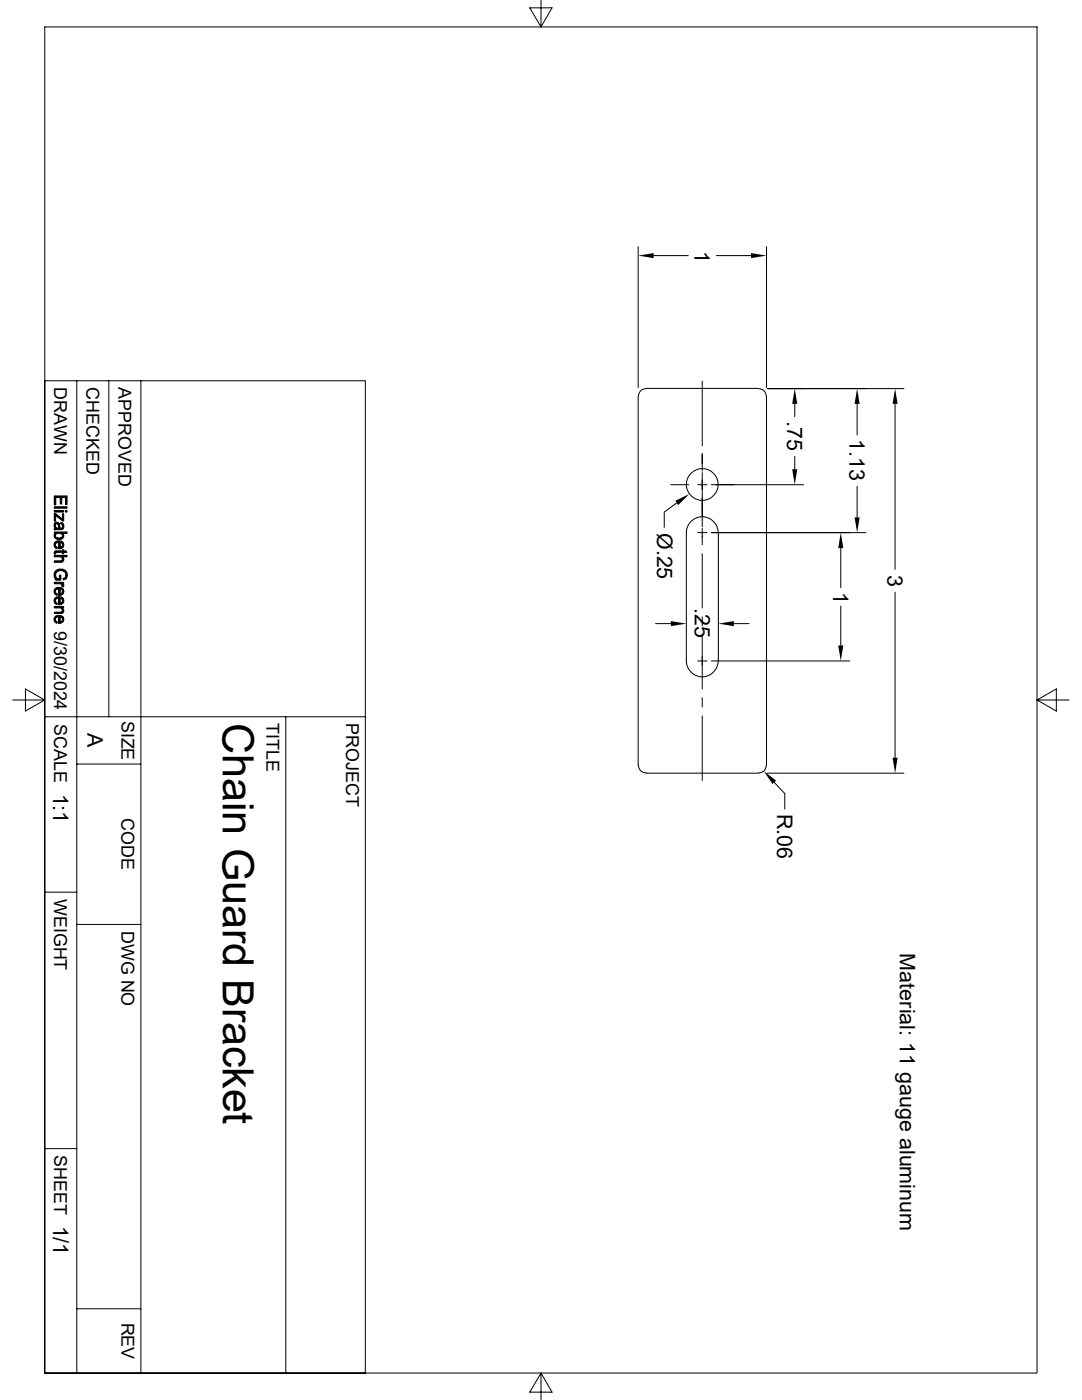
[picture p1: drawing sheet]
<svg xmlns="http://www.w3.org/2000/svg" width="216mm" height="279mm" viewBox="0 0 216 279" stroke-linecap="round" stroke-linejoin="round" font-family="sans-serif">
<g fill="none" stroke="#000" stroke-width=".2">
<path d="M8.9 5.4h198v268.6h-198zM107.9 0v5.4l2.3-3.8h-4.5l2.2 3.8M127.3 49.2v28.1M130.4 51h6.9M143 51h6.9M153 49.2v28.1M8.9 76h64v198h-64zM15.3 76v198M21.7 76v67M28.1 76v198M127.3 79.1v73.6M128.9 77.6a1.59 1.59 0 0 0-1.5 1.5"/>
<path d="M128.9 77.5h22.4M140.1 76.1v12.8M151.3 77.6a1.59 1.59 0 0 1 1.6 1.5M153 79.1v73.6M153.1 77.6h27.3M133.9 96.7h3.6M139.2 96.7h1.9M140.1 90.5v3.5M140.1 94.3v10.8M141.9 96.7h18.5M158.6 80.6v2.5M158.6 91.1v2.5"/>
<path d="M171 80.6v6.2M171 97.1v6.2M178.6 80.6v33M135 100.4l-2.5 1.8v3M137.7 104.3a3.2 3.2 0 0 1 3.5-1 3.2 3.2 0 0 1 2.1 3v25.6a3.2 3.2 0 0 1-3.2 3.2 3.2 3.2 0 0 1-3.2-3.2v-25.6a3.2 3.2 0 0 1 .8-2zM139.2 106.3h1.9M140.1 105.4v3.3M140.1 110.5v10.8M141.9 106.3h30.9M167.8 109.4v7.9M178.6 118.2v33M2.5 139.7h6.4l-3.8 2.2v-4.4l3.8 2.2"/>
<path d="M130.8 124.5h3.1M139.2 131.9h1.9M140.1 123.1v1.8M140.1 126.7v10.8M140.1 139.3v1.8M141.9 131.9h27.7M146.4 124.5h3.1M167.8 120.9v7.9M206.9 139.7l3.9-2.2v4.4l-3.9-2.2h6.4M8.9 143h64M15.3 152.5h12.8M57 143v131"/>
<path d="M127.4 152.7a1.59 1.59 0 0 0 1.5 1.6M128.9 154.3h22.4M140.1 142.9v12.8M152.9 152.7a1.59 1.59 0 0 1-1.6 1.6M153.1 154.3h27.3M154.5 156.1l2.1 2.3v3.1M8.9 178.1h6.4M15.3 184.5h12.8M8.9 229.2h6.4M15.3 261.2h12.8M107.9 274l-2.2 3.8h4.5l-2.3-3.8v5.4"/>
<circle cx="140.1" cy="96.7" r="3.2"/>
</g>
<g fill="#000" stroke="#000" stroke-width=".2">
<path d="M10.8 101.1h2.6v.3h-2.6z" fill-rule="evenodd"/>
<path d="M11 104.9v.6z" fill-rule="evenodd"/>
<path d="M10.8 102.5l.3 .3v1.2h-.3z" fill-rule="evenodd"/>
<path d="M11 106.4v.5z" fill-rule="evenodd"/>
<path d="M10.9 110l.2-.1v.6l-.3 .1z" fill-rule="evenodd"/>
<path d="M11 108.2v.7l.4 .3v.3a.8 .8 0 0 1-.4-1.3z" fill-rule="evenodd"/>
<path d="M11 117.4v.8l.4 .3v.3a.8 .8 0 0 1-.6-.6 .8 .8 0 0 1 .2-.8z" fill-rule="evenodd"/>
<path d="M10.9 104.4l.6-.2 .3 .2-.1 .9a.72 .72 0 0 0-.4-.8l-.3 .2v.7a.82 .82 0 0 1-.1-1z" fill-rule="evenodd"/>
<path d="M11 114l.1 .9 .2 .6h.6v-.7h.2v1h-.9l-.2-.2-.2-1.1z" fill-rule="evenodd"/>
<path d="M10.8 102.5h.3l1.3 1.1 .1 .4z" fill-rule="evenodd"/>
<path d="M12.1 104.3l.4 .1v.6l-.1-.3-.3-.1z" fill-rule="evenodd"/>
<path d="M11.1 108.1l.6-.2 .8 .3v.6l-.3-.5-.3-.1v1.3h-.2v-1.3l-.4 .1-.3 .5z" fill-rule="evenodd"/>
<path d="M11.1 117.4l.9-.2 .5 .2v.6l-.3-.4h-.3v1.2h-.2v-1.3l-.4 .1-.3 .5z" fill-rule="evenodd"/>
<path d="M11.1 119.3l.9-.2 .5 .2v.6l-.3-.4-.3-.1v1.3h-.2v-1.3l-.4 .1-.3 .4z" fill-rule="evenodd"/>
<path d="M10.8 101.9h1.9v.3h-1.9z" fill-rule="evenodd"/>
<path d="M12.4 102.5h.3v1.5h-.2z" fill-rule="evenodd"/>
<path d="M10.8 116.2h1.9v.3h-.3v.3l-.4-.3h-1.2z" fill-rule="evenodd"/>
<path d="M11 105.1l.3 .3h.5v-.9l.1 .5a.32 .32 0 0 0 .3 .4 .32 .32 0 0 0 .3-.4v-.6a.72 .72 0 0 1 .2 .9 .72 .72 0 0 1-.7 .4l-1.2 .1v-.3h.2z" fill-rule="evenodd"/>
<path d="M10.9 106.6l.1-.1v.4a.79 .79 0 0 0 .8 .5 .79 .79 0 0 0 .7-.5v-.4a.79 .79 0 0 1 0 1 .79 .79 0 0 1-1.1 .1 .69 .69 0 0 1-.5-1z" fill-rule="evenodd"/>
<path d="M11.9 108.2l.1 1 .4-.2 .1-.8a.78 .78 0 0 1 .2 .8 .78 .78 0 0 1-.8 .5z" fill-rule="evenodd"/>
<path d="M10.8 111.9h1.5l.1-.1 .1-.7a.61 .61 0 0 1 .2 .8 .61 .61 0 0 1-.7 .3h-1.2z" fill-rule="evenodd"/>
<path d="M12.4 116.5l.3 .3-.1 .3h-.3z" fill-rule="evenodd"/>
<path d="M11.9 117.6v.9h.2l.3-.2 .1-.9a.81 .81 0 0 1 .2 .9 .81 .81 0 0 1-.8 .5z" fill-rule="evenodd"/>
<path d="M11.9 119.4v1h.2l.3-.2 .1-.9a.81 .81 0 0 1 .2 .9 .81 .81 0 0 1-.8 .5z" fill-rule="evenodd"/>
<path d="M13.2 114.8v.7l-.5 .2-.1-.3 .4-.2z" fill-rule="evenodd"/>
<path d="M11.1 109.9h1.3v-.2h.3v.2h.5l.1 .3h-.6v.3h-.3v-.3h-1.2l-.1 .2z" fill-rule="evenodd"/>
<path d="M13 101.9h.4v.3h-.4z" fill-rule="evenodd"/>
<path d="M10.8 99h2.6v1.7h-.3v-1.4h-.8v1.3h-.3v-1.3h-.9v1.5h-.3z" fill-rule="evenodd"/>
<path d="M10.8 106.2h2.6v.3h-.9v.4a.81 .81 0 0 0-1.4-.1l-.1-.4h-.2z" fill-rule="evenodd"/>
<path d="M10.8 110.8h2.6v.3h-.9l-.1 .4v-.2l-.3-.2h-1.3z" fill-rule="evenodd"/>
<path d="M11 114l.7-.4h.7l.5 .2a1.17 1.17 0 0 1 .3 1.7l-.1-1.1a1.07 1.07 0 0 0-1.1-.5 1.07 1.07 0 0 0-.9 .9z" fill-rule="evenodd"/>
<path d="M11 119.3v.8l.4 .3v.3a.77 .77 0 0 1-.6-.6 .77 .77 0 0 1 .2-.8z" fill-rule="evenodd"/>
<path d="M11 123v.8l.4 .3v.3a.77 .77 0 0 1-.6-.6 .77 .77 0 0 1 .2-.8z" fill-rule="evenodd"/>
<path d="M12.4 121.3v.5z" fill-rule="evenodd"/>
<path d="M11.1 123l.9-.2 .5 .2v.6l-.3-.4-.3-.1v1.3h-.2v-1.3l-.4 .1-.3 .4z" fill-rule="evenodd"/>
<path d="M10.8 121h1.9v.3h-.3v.3l-.4-.3h-1.2z" fill-rule="evenodd"/>
<path d="M10.8 122.2l1.5-.1 .2-.8a.61 .61 0 0 1 .2 .8 .61 .61 0 0 1-.7 .3h-1.2z" fill-rule="evenodd"/>
<path d="M11.9 123.1v1h.2l.3-.3 .1-.8a.78 .78 0 0 1 .2 .9 .78 .78 0 0 1-.8 .5z" fill-rule="evenodd"/>
</g>
<g fill="#000">
<path d="M127.3 51l3.1-.5v1zM149.9 50.5l3.1 .5-3.1 .5zM158.6 77.6l.5 3h-1zM158.1 93.6h1l-.5 3.1zM171 77.6l.5 3h-1zM178.6 77.6l.5 3h-1zM134.7 99.9l2.8-1.3-2.2 2.2zM167.8 106.3l.5 3.1h-1zM170.5 103.3h1l-.5 3zM133.9 124l3 .5-3 .5zM143.3 124.5l3.1-.5v1zM167.3 128.8h1l-.5 3.1z"/>
<path d="M152.4 153.9l2.5 1.9-.8 .7zM178.1 151.2h1l-.5 3.1z"/>
</g>
<text font-size="8.6" x="44.5" y="144.3" transform="rotate(90 44.5 144.3)">Chain Guard Bracket</text>
<g font-size="4.3">
<text x="138.6" y="50" transform="rotate(90 138.6 50)">1</text>
<text x="157.1" y="84" transform="rotate(90 157.1 84)">.75</text>
<text x="169.5" y="87.6" transform="rotate(90 169.5 87.6)">1.13</text>
<text x="131.1" y="106.3" transform="rotate(90 131.1 106.3)">Ø.25</text>
<text x="166.2" y="118.1" transform="rotate(90 166.2 118.1)">1</text>
<text x="177.1" y="114.7" transform="rotate(90 177.1 114.7)">3</text>
<text x="138.6" y="121.4" transform="rotate(90 138.6 121.4)">.25</text>
<text x="17.5" y="146.3" transform="rotate(90 17.5 146.3)">A</text>
<text x="10.6" y="158.4" transform="rotate(90 10.6 158.4)">1:1</text>
<text x="155.1" y="162.4" transform="rotate(90 155.1 162.4)">R.06</text>
<text x="179.5" y="190.3" transform="rotate(90 179.5 190.3)">Material: 11 gauge aluminum</text>
<text x="10.6" y="244.6" transform="rotate(90 10.6 244.6)">1/1</text>
</g>
<g font-size="3.6">
<text x="10.8" y="77.3" transform="rotate(90 10.8 77.3)">DRAWN</text>
<text x="17.2" y="77.3" transform="rotate(90 17.2 77.3)">CHECKED</text>
<text x="23.6" y="77.3" transform="rotate(90 23.6 77.3)">APPROVED</text>
<text x="10.8" y="125.9" transform="rotate(90 10.8 125.9)">9/30/2024</text>
<text x="24.3" y="143.8" transform="rotate(90 24.3 143.8)">SIZE</text>
<text x="10.8" y="144.5" transform="rotate(90 10.8 144.5)">SCALE</text>
<text x="53.2" y="144.3" transform="rotate(90 53.2 144.3)">TITLE</text>
<text x="69" y="144.3" transform="rotate(90 69 144.3)">PROJECT</text>
<text x="24.3" y="163.3" transform="rotate(90 24.3 163.3)">CODE</text>
<text x="10.8" y="179.4" transform="rotate(90 10.8 179.4)">WEIGHT</text>
<text x="24.3" y="185.8" transform="rotate(90 24.3 185.8)">DWG NO</text>
<text x="10.8" y="230.5" transform="rotate(90 10.8 230.5)">SHEET</text>
<text x="24.3" y="264" transform="rotate(90 24.3 264)">REV</text>
</g>
</svg>
